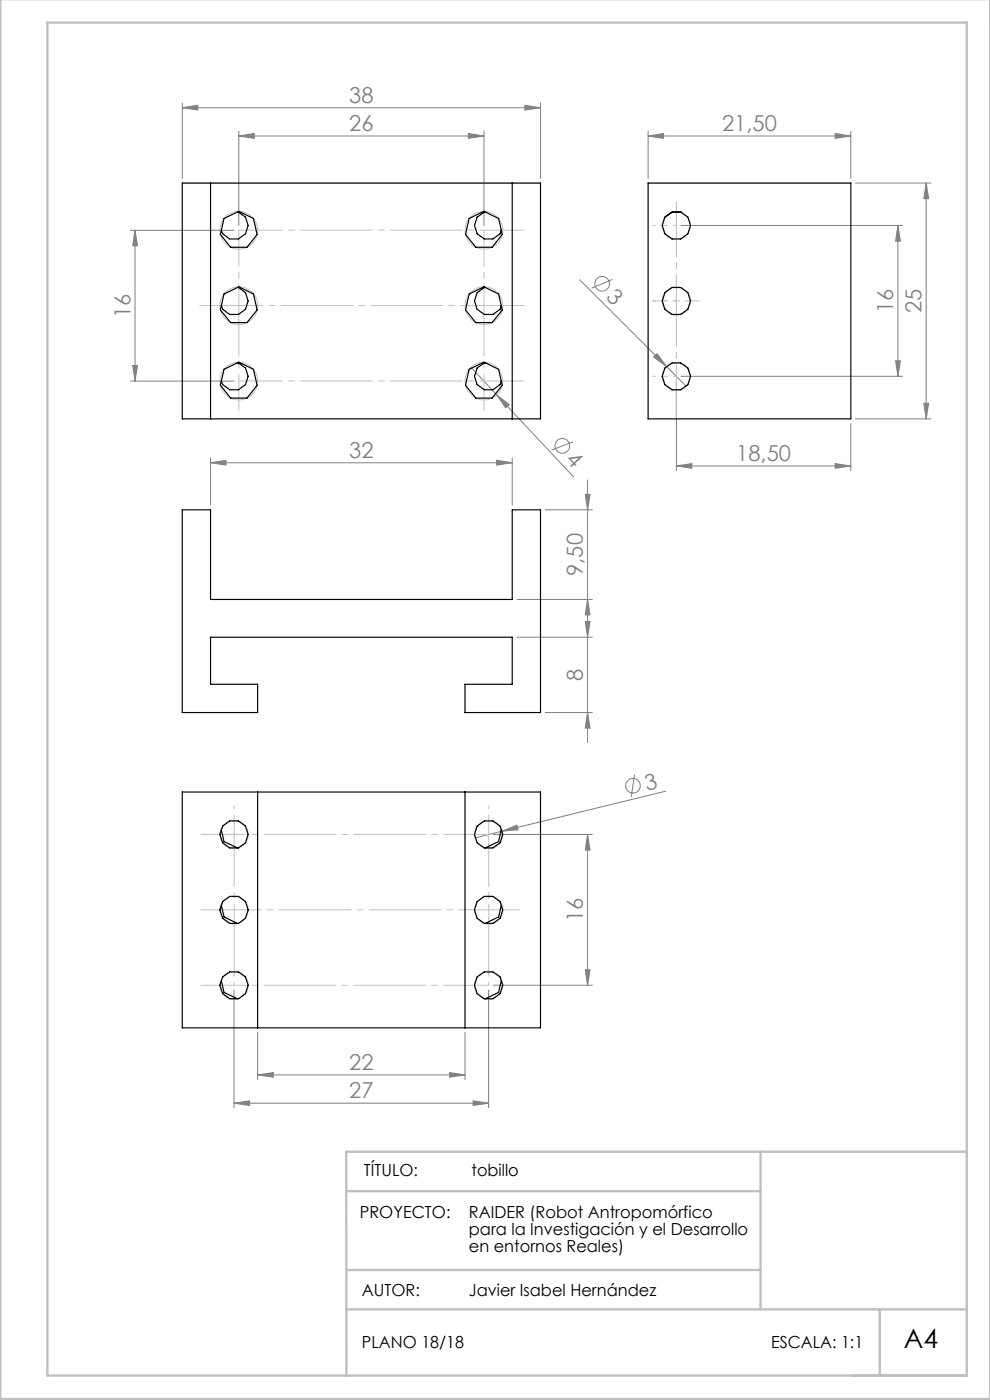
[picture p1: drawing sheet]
<svg xmlns="http://www.w3.org/2000/svg" width="210mm" height="297mm" viewBox="0 0 210 297" stroke-linecap="round" stroke-linejoin="round" font-family="sans-serif">
<g fill="none" stroke="#808080" stroke-width=".21">
<path d="M38.7 22.9l3.2-.6v1.1zM38.7 21.8v16M38.7 22.9h76M50.7 28.9l3.2-.6v1zM50.7 27.8v20M50.7 28.9h52M99.3 28.3l3.4 .6-3.4 .4zM102.7 27.8v20M111.3 22.3l3.4 .6-3.4 .5zM114.7 21.8v16M137.5 28.9l3.3-.6v1zM137.5 28.9h43"/>
<path d="M137.5 27.8v10M177.2 28.3l3.3 .6-3.3 .4zM180.5 27.8v10M181.5 38.8h16M196.5 38.8l.5 3.4h-1zM196.5 38.8v50.1M27.7 48.9h21.9M28.6 48.9l.6 3.2h-1zM28.6 48.9v32M122.9 59.3l18.5 18.4M129.9 59.3l-4.4 1.8M144.5 47.8h47"/>
<path d="M190.5 47.8v32M190.5 47.8l.5 3.3h-1zM28.2 77.5h1l-.6 3.4zM99.9 77.9l5.5 5.9M138.6 75.7l.8-.7 2 2.7zM141.4 77.7l4.2 4.3M144.5 79.8h47M190 76.5h1l-.5 3.3zM27.7 80.9h21.9M44.7 98.2l3.2-.6v1.1zM44.7 97.2v10M44.7 98.2h64"/>
<path d="M105.3 97.6l3.4 .6-3.4 .5zM105.4 83.8l2.6 2-.7 .7zM105.4 83.8l16.3 17.4M108.7 97.2v10M121.5 93.7l-4.4 1.8M143.5 98.8l3.3-.4v.9zM143.5 80.9v18.9M143.5 98.8h37M177.2 98.4l3.3 .4-3.3 .5zM180.5 89.8v10M181.5 88.9h16M196 85.5h1l-.5 3.4z"/>
<path d="M115.6 108.2h10.1M124.1 104.9h1.1l-.6 3.3zM124.6 101.8v55.7M109.6 127.2h16.1M109.6 135.2h16.1M124.1 131.9h1.1l-.6 3.3zM124.6 127.2l.6 3.3h-1.1zM115.6 151.2h10.1M124.6 151.2l.6 3.3h-1.1zM104.6 177h21.1M106.6 176.3l3-1.3 .3 1zM106.6 176.3l-5.8 1.5"/>
<path d="M124.6 177l.6 3.3h-1.1zM124.6 177v32M134.6 164.3l-.7 4.7M141.2 167.8l-34.6 8.5M49.6 210v25M54.6 219v10M98.6 219v10M103.6 210v25M104.6 209h21.1M124.1 205.7h1.1l-.6 3.3zM49.6 234l3.4-.5v1zM49.6 234h54"/>
<path d="M54.6 228l3.4-.5v1zM54.6 228h44M95.4 227.5l3.2 .5-3.2 .5zM100.4 233.5l3.2 .5-3.2 .5z"/>
<circle cx="127.7" cy="60.2" r="1.57"/>
<circle cx="119.3" cy="94.6" r="1.54"/>
<circle cx="134.3" cy="166.7" r="1.56"/>
</g>
<g fill="none" stroke="#c0c0c0" stroke-width=".21">
<circle cx="50.6" cy="48.8" r="4"/>
<circle cx="102.6" cy="48.8" r="4"/>
<circle cx="143.5" cy="47.8" r="3"/>
<circle cx="50.6" cy="64.9" r="4"/>
<circle cx="102.6" cy="64.9" r="4"/>
<circle cx="143.5" cy="63.8" r="2.99"/>
<circle cx="143.5" cy="79.8" r="3"/>
<circle cx="50.6" cy="80.8" r="4"/>
<circle cx="102.6" cy="80.8" r="4"/>
<circle cx="49.7" cy="177" r="3"/>
<circle cx="103.6" cy="177" r="3"/>
<circle cx="49.7" cy="193" r="2.99"/>
<circle cx="103.6" cy="193" r="2.99"/>
<circle cx="49.7" cy="209" r="3"/>
<circle cx="103.6" cy="209" r="3"/>
</g>
<path d="M50.7 48.8v38.3M102.7 48.8v38.3" fill="none" stroke="#c0c0c0" stroke-width=".21" stroke-dasharray="15.2 1.3 1.3 1.3" stroke-dashoffset="7.6"/>
<path d="M50.7 48.8h60.4M111.1 80.8h-60.4" fill="none" stroke="#c0c0c0" stroke-width=".21" stroke-dasharray="15.2 1.3 1.3 1.3" stroke-dashoffset="6"/>
<path d="M111.1 64.8h-68.7" fill="none" stroke="#c0c0c0" stroke-width=".21" stroke-dasharray="15.2 1.3 1.3 1.3" stroke-dashoffset="1.8"/>
<path d="M49.7 209v-38.1M103.7 209v-38.1" fill="none" stroke="#c0c0c0" stroke-width=".21" stroke-dasharray="15.2 1.3 1.3 1.3" stroke-dashoffset="-1.9"/>
<path d="M103.7 177h-61.1M103.7 209h-61.1" fill="none" stroke="#c0c0c0" stroke-width=".21" stroke-dasharray="15.2 1.3 1.3 1.3" stroke-dashoffset="5.7"/>
<path d="M42.6 193h67.5" fill="none" stroke="#c0c0c0" stroke-width=".21" stroke-dasharray="15.2 1.3 1.3 1.3" stroke-dashoffset="2.5"/>
<path d="M143.5 47.8h-5.1M143.5 63.8h-5.1M143.5 79.8h-5.1" fill="none" stroke="#c0c0c0" stroke-width=".21" stroke-dasharray="15.2 1.3 1.3 1.3" stroke-dashoffset="14.6"/>
<path d="M143.5 88.8v-45.9" fill="none" stroke="#c0c0c0" stroke-width=".21" stroke-dasharray="15.2 1.3 1.3 1.3" stroke-dashoffset="3.7"/>
<path d="M138.4 63.8h10.1" fill="none" stroke="#c0c0c0" stroke-width=".21" stroke-dasharray="15.2 1.3 1.3 1.3" stroke-dashoffset="12.1"/>
<path d="M.1 -.1v296.9h209.9v-296.9M10.1 4.8h195v287h-195zM73.4 252.7h87.9M161.3 244.3v33.5M205.1 244.3h-131.7l.1 47.6M73.4 277.8h131.7M73.4 269.4h87.9M186.6 277.8v14" fill="none" stroke="#c0c0c0" stroke-width=".5"/>
<g fill="#808080">
<path d="M138.6 75.7l.8-.7 2 2.7z"/>
<path d="M106.6 176.3l3-1.3 .3 1z"/>
<path d="M105.4 83.8l2.6 2-.7 .7z"/>
<path d="M143.5 98.8l3.3-.4v.9zM177.2 98.4l3.3 .4-3.3 .5z"/>
<path d="M49.6 234l3.4-.5v1zM100.4 233.5l3.2 .5-3.2 .5z"/>
<path d="M50.7 28.9l3.2-.6v1zM99.3 28.3l3.4 .6-3.4 .4z"/>
<path d="M124.6 177l.6 3.3h-1.1zM124.1 205.7h1.1l-.6 3.3z"/>
<path d="M28.6 48.9l.6 3.2h-1zM28.2 77.5h1l-.6 3.4z"/>
<path d="M190.5 47.8l.5 3.3h-1zM190 76.5h1l-.5 3.3z"/>
<path d="M105.3 97.6l3.4 .6-3.4 .5zM44.7 98.2l3.2-.6v1.1z"/>
<path d="M38.7 22.9l3.2-.6v1.1zM111.3 22.3l3.4 .6-3.4 .5z"/>
<path d="M124.6 127.2l.6 3.3h-1.1zM124.1 104.9h1.1l-.6 3.3z"/>
<path d="M196.5 38.8l.5 3.4h-1zM196 85.5h1l-.5 3.4zM124.1 131.9h1.1l-.6 3.3zM124.6 151.2l.6 3.3h-1.1z"/>
<path d="M54.6 228l3.4-.5v1zM95.4 227.5l3.2 .5-3.2 .5z"/>
<path d="M137.5 28.9l3.3-.6v1zM177.2 28.3l3.3 .6-3.3 .4z"/>
</g>
<g fill="none" stroke="#000" stroke-width=".25">
<path d="M38.7 38.8h76v50.1h-76zM44.7 38.8v50.1M108.7 38.8v50.1M137.5 38.8h43v50.1h-43zM47.5 46.4l3.2-1.6 3.1 1.6 .7 3.3-2.1 2.8h-3.5l-2.2-2.8zM50.3 45h.3l1.5 1.1 .5 1.7-.5 1.8-1.5 1.1h-1.9l-1.5-1.1-.2-.8M99.5 46.4l3.2-1.6 3.1 1.6 .7 3.3-2.1 2.8h-3.5l-2.2-2.8zM102.9 45h-.2l-1.5 1.1-.6 1.7 .6 1.8 1.5 1.1h1.9l1.5-1.1 .2-.8M142.6 45h.1M142.6 45h1.8M142.6 45l-1.6 1.1-.5 1.7 .5 1.8 1.6 1.1h1.8l1.5-1.1 .6-1.8-.6-1.7-1.5-1.1M144.4 45h.1"/>
<path d="M47.5 78.3l3.2-1.5 3.1 1.5 .7 3.4-2.1 2.8h-3.5l-2.2-2.8zM47.5 62.4l3.2-1.5 3.1 1.5 .7 3.4-2.1 2.6h-3.5l-2.2-2.6zM50.3 61h.3l1.5 1.1 .5 1.7-.5 1.8-1.5 1.1h-1.9l-1.5-1.1-.2-.8M50.3 77h.3l1.5 1.1 .5 1.7-.5 1.8-1.5 1.1h-1.9l-1.5-1.1-.2-.8M99.5 78.3l3.2-1.5 3.1 1.5 .7 3.4-2.1 2.8h-3.5l-2.2-2.8zM99.5 62.4l3.2-1.5 3.1 1.5 .7 3.4-2.1 2.6h-3.5l-2.2-2.6zM102.9 61h-.2l-1.5 1.1-.6 1.7 .6 1.8 1.5 1.1h1.9l1.5-1.1 .2-.8M102.9 77h-.2l-1.5 1.1-.6 1.7 .6 1.8 1.5 1.1h1.9l1.5-1.1 .2-.8M38.7 108.2h6v19h64v-19h6v43h-16.1v-6h10.1v-10h-64v10h9.9v6h-15.9zM38.7 168h76v50h-76zM47 176.1l.5 2.4 2.8 1.4M54.6 168v50"/>
<path d="M98.6 168v50M106.3 176.1l-.5 2.4-2.9 1.4M47 192.1l.5 2.4 2.8 1.4M106.3 192.1l-.5 2.4-2.9 1.4M47 208.1l.5 2.4 2.8 1.4M106.3 208.1l-.5 2.4-2.9 1.4"/>
<circle cx="143.5" cy="63.8" r="3"/>
<circle cx="143.5" cy="79.8" r="2.99"/>
<circle cx="49.7" cy="177" r="3"/>
<circle cx="103.6" cy="177" r="3"/>
<circle cx="49.7" cy="193" r="3"/>
<circle cx="103.6" cy="193" r="3"/>
<circle cx="49.7" cy="209" r="2.98"/>
<circle cx="103.7" cy="209" r="2.99"/>
</g>
<text font-size="5.6" x="191.7" y="286">A4</text>
<g font-size="4.7" fill="#808080">
<text x="74.1" y="21.8">38</text>
<text x="74.1" y="27.8">26</text>
<text x="153.2" y="27.8">21,50</text>
<text x="128.3" y="63.2" transform="rotate(45 128.3 63.2)">3</text>
<text x="27.7" y="67.4" transform="rotate(-90 27.7 67.4)">16</text>
<text x="189.5" y="66.4" transform="rotate(-90 189.5 66.4)">16</text>
<text x="195.5" y="66.4" transform="rotate(-90 195.5 66.4)">25</text>
<text x="74.1" y="97.1">32</text>
<text x="119.8" y="97.6" transform="rotate(47 119.8 97.6)">4</text>
<text x="156.2" y="97.8">18,50</text>
<text x="123.7" y="122.2" transform="rotate(-90 123.7 122.2)">9,50</text>
<text x="123.7" y="144.4" transform="rotate(-90 123.7 144.4)">8</text>
<text x="137.2" y="167.7" transform="rotate(-14 137.2 167.7)">3</text>
<text x="123.7" y="195.6" transform="rotate(-90 123.7 195.6)">16</text>
<text x="74.1" y="227">22</text>
<text x="74.1" y="233">27</text>
</g>
<g font-size="3.5">
<text x="77.2" y="249.5">TÍTULO:</text>
<text x="100" y="249.5">tobillo</text>
<text x="76.3" y="258.4">PROYECTO:</text>
<text x="99.5" y="258.4">RAIDER (Robot Antropomórfico</text>
<text x="99.5" y="262">para la Investigación y el Desarrollo</text>
<text x="99.5" y="265.5">en entornos Reales)</text>
<text x="76.8" y="274.9">AUTOR:</text>
<text x="99.5" y="274.9">Javier Isabel Hernández</text>
<text x="76.8" y="286">PLANO 18/18</text>
<text x="163.6" y="286">ESCALA: 1:1</text>
</g>
</svg>
